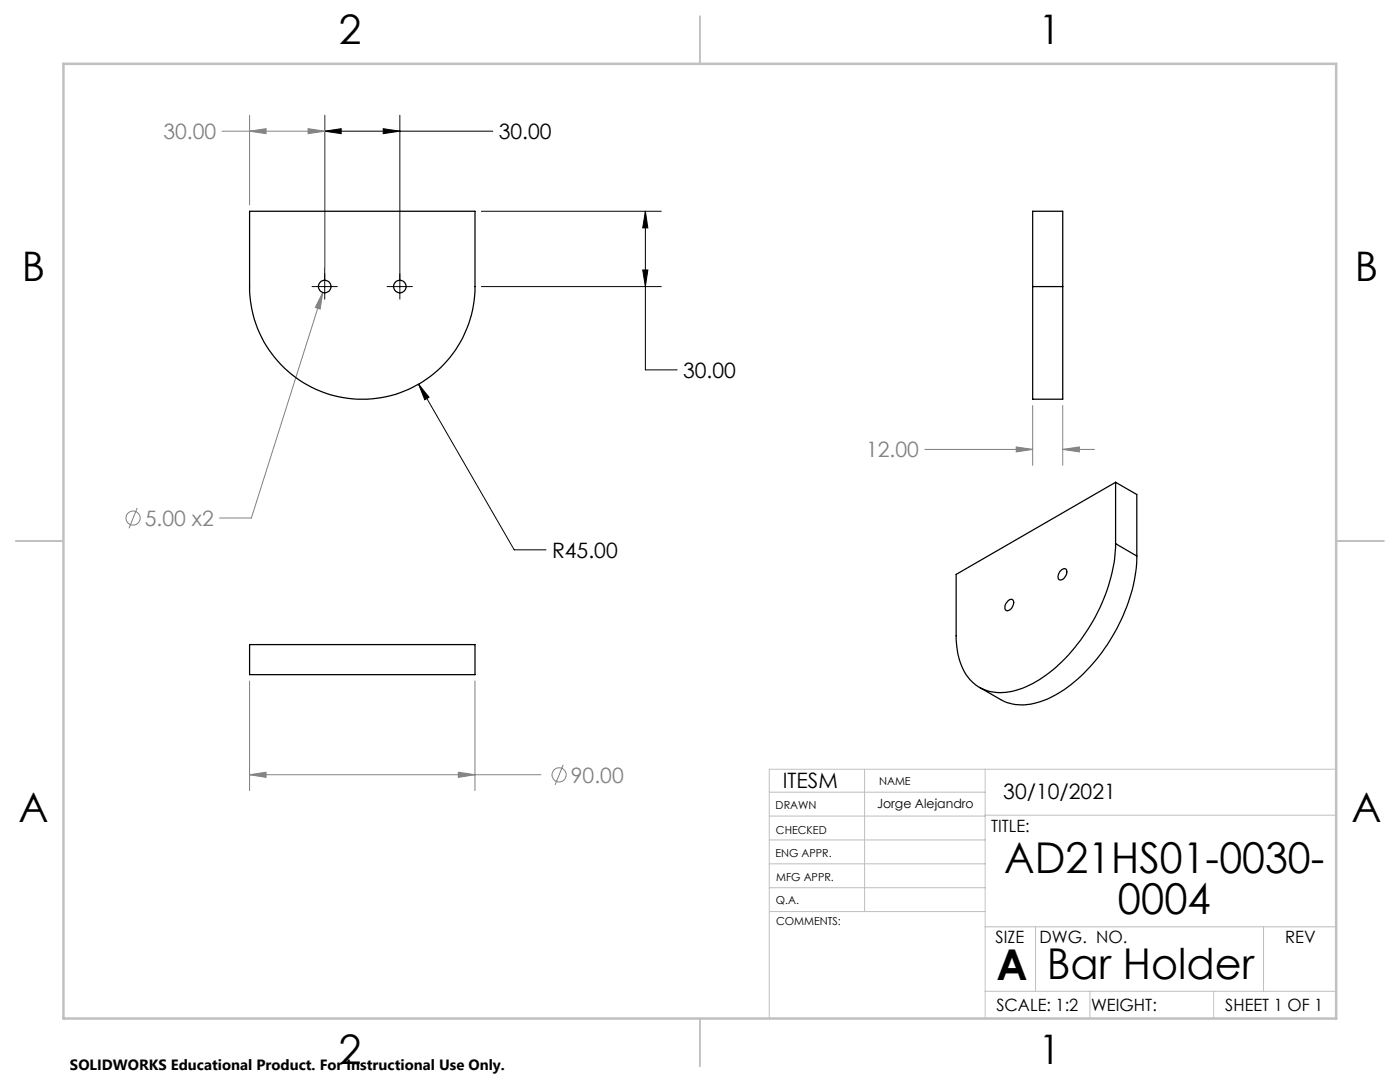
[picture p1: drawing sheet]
<svg xmlns="http://www.w3.org/2000/svg" width="279mm" height="216mm" viewBox="0 0 279 216" stroke-linecap="round" stroke-linejoin="round" font-family="sans-serif">
<g fill="none" stroke="#808080" stroke-width=".2">
<path d="M44.3 26.2h20.5M49.8 26.2l3.3-.5v1zM49.8 23v17.9M61.5 25.7l3.3 .5-3.3 .5zM64.8 23v30.4M64.4 58.3l-.5 3.4-1-.4zM64.4 58.3l-14.2 45.1h-6.4M184.6 89.7h21.5M202.8 89.2l3.3 .5-3.3 .5zM206.1 80.9v12M212.1 89.7l3.3-.5v1zM212.1 80.9v12"/>
<path d="M212.1 89.7h6.3M27.4 101.4l-1.6 4M49.8 135.9v21.9M94.8 135.9v21.9M49.8 154.6l3.3-.5v1zM49.8 154.6h58.2M91.5 154.1l3.3 .5-3.3 .5zM112.4 152.6l-1.6 4"/>
<circle cx="26.6" cy="103.4" r="1.41"/>
<circle cx="111.6" cy="154.6" r="1.42"/>
</g>
<g fill="none" stroke="#000" stroke-width=".2">
<path d="M64.8 26.2l3.3-.5v1zM64.8 23v36.7M64.8 26.2h33.6M76.5 25.7l3.3 .5-3.3 .5zM79.8 23v36.7M62.3 57.2h5M77.3 57.2h5M96.1 57.2h35.9M96.1 42.2h35.9M128.3 53.9h1l-.5 3.3zM128.8 42.2l.5 3.3h-1zM128.8 42.2v31.6h6.3"/>
<path d="M83.5 76.7l2.1 2.6-.8 .5zM83.5 76.7l19.1 33h6.4"/>
</g>
<g fill="none" stroke="#c0c0c0" stroke-width=".2">
<path d="M153.5 158.1h43.1M172.5 153.5v28.4M196.6 153.5v49.7M266.7 153.5h-113.2v49.7M153.5 167.6h43.1M153.5 162.8h43.1M153.5 172.4h43.1M153.5 177.1h43.1M196.6 162.7h70.1M153.6 181.9h43M196.6 197.8h70.1M196.6 184.9h70.1"/>
<path d="M206.7 184.9v12.9M217.5 197.8v5.4M242.2 197.8v5.4M252.2 184.9v12.9"/>
</g>
<path d="M139.7 3.2v9.5M3.1 107.9h9.6M266.7 107.9h9.5M139.7 203.2v9.6" fill="none" stroke="#c0c0c0" stroke-width=".25"/>
<path d="M12.7 12.7h254v190.5h-254z" fill="none" stroke="#c0c0c0" stroke-width=".5"/>
<path d="M76.5 25.7l3.3 .5-3.3 .5zM64.8 26.2l3.3-.5v1zM83.5 76.7l1.3 3.1 .8-.5zM128.3 53.9h1l-.5 3.3zM128.8 42.2l.5 3.3h-1z" fill="#000"/>
<path d="M64.4 58.3l-1.5 3 1 .4zM61.5 25.7l3.3 .5-3.3 .5zM49.8 26.2l3.3-.5v1zM202.8 89.2l3.3 .5-3.3 .5zM212.1 89.7l3.3-.5v1zM91.5 154.1l3.3 .5-3.3 .5zM49.8 154.6l3.3-.5v1z" fill="#808080"/>
<g fill="none" stroke="#000" stroke-width=".25">
<path d="M49.8 42.2h45v15a22.5 22.5 0 0 1-22.5 22.5 22.5 22.5 0 0 1-22.5-22.5zM206.1 57.2v22.5h6v-22.5M206.1 57.2v-15h6v15M206.1 57.2h6M222.6 96.2l-31.8 18.4v12.3a12.3 12.3 0 0 0 3.5 9.4 9.4 9.4 0 0 0 9.7 1 28.3 28.3 0 0 0 12.7-11.1 33.5 33.5 0 0 0 5.9-17.7M222.6 96.2v12.3M222.6 96.2l4.3 2.5v12.2M201.2 119.9a.65 .65 0 0 1 .9-.2 .65 .65 0 0 1 .1 .9 1.16 1.16 0 0 1-1.5 1.1 1.59 1.59 0 0 1 .5-1.8zM211.6 113.9a.73 .73 0 0 1 1.3-.1 1.62 1.62 0 0 1-1.4 1.9 1.07 1.07 0 0 1 0-1.6zM222.6 108.5l4.3 2.4M226.9 110.9a34.6 34.6 0 0 1-8.2 20.8 24.7 24.7 0 0 1-11.7 8.5 9.4 9.4 0 0 1-7.3-.6l-4.2-2.4M49.8 128.6h45v6h-45z"/>
<circle cx="64.8" cy="57.2" r="1.25"/>
<circle cx="79.8" cy="57.2" r="1.24"/>
</g>
<g font-size="8.5">
<text x="200.4" y="174.2">AD21HS01-0030-</text>
<text x="223.1" y="182.3">0004</text>
<text x="198.9" y="195.5">A</text>
<text x="208.9" y="195.4">Bar Holder</text>
</g>
<g font-size="8.1">
<text x="67.6" y="8.9">2</text>
<text x="207.3" y="8.9">1</text>
<text x="4.4" y="56.2">B</text>
<text x="270.4" y="56.2">B</text>
<text x="3.7" y="164.1">A</text>
<text x="269.7" y="164.1">A</text>
<text x="67.6" y="212.4">2</text>
<text x="207.3" y="212.4">1</text>
</g>
<g font-size="4.2" fill="#808080">
<text x="32.6" y="27.8">30.00</text>
<text x="172.8" y="91.3">12.00</text>
<text x="28.9" y="104.9">5.00 x2</text>
<text x="113.9" y="156.2">90.00</text>
</g>
<g font-size="4.2">
<text x="99.5" y="27.8">30.00</text>
<text x="136.3" y="75.4">30.00</text>
<text x="110.2" y="111.3">R45.00</text>
<text x="156.2" y="157.2">ITESM</text>
<text x="200.2" y="159.5">30/10/2021</text>
</g>
<g font-size="3.4">
<text x="197.8" y="166">TITLE:</text>
<text x="198.7" y="188.1">SIZE</text>
<text x="207.5" y="188.1">DWG. NO.</text>
<text x="256.5" y="188.2">REV</text>
<text x="198.8" y="201.7">SCALE: 1:2</text>
<text x="217.7" y="201.8">WEIGHT:</text>
<text x="244.5" y="201.7">SHEET 1 OF 1</text>
</g>
<text font-size="3" x="14" y="213.5">SOLIDWORKS Educational Product. For Instructional Use Only.</text>
<text font-size="2.5" x="175" y="161.3">Jorge Alejandro</text>
<g font-size="2.2">
<text x="154.8" y="161.4">DRAWN</text>
<text x="175.4" y="156.6">NAME</text>
<text x="154.9" y="166.3">CHECKED</text>
<text x="154.8" y="171">ENG APPR.</text>
<text x="154.9" y="175.7">MFG APPR.</text>
<text x="154.9" y="180.4">Q.A.</text>
<text x="154.9" y="184.6">COMMENTS:</text>
</g>
</svg>
